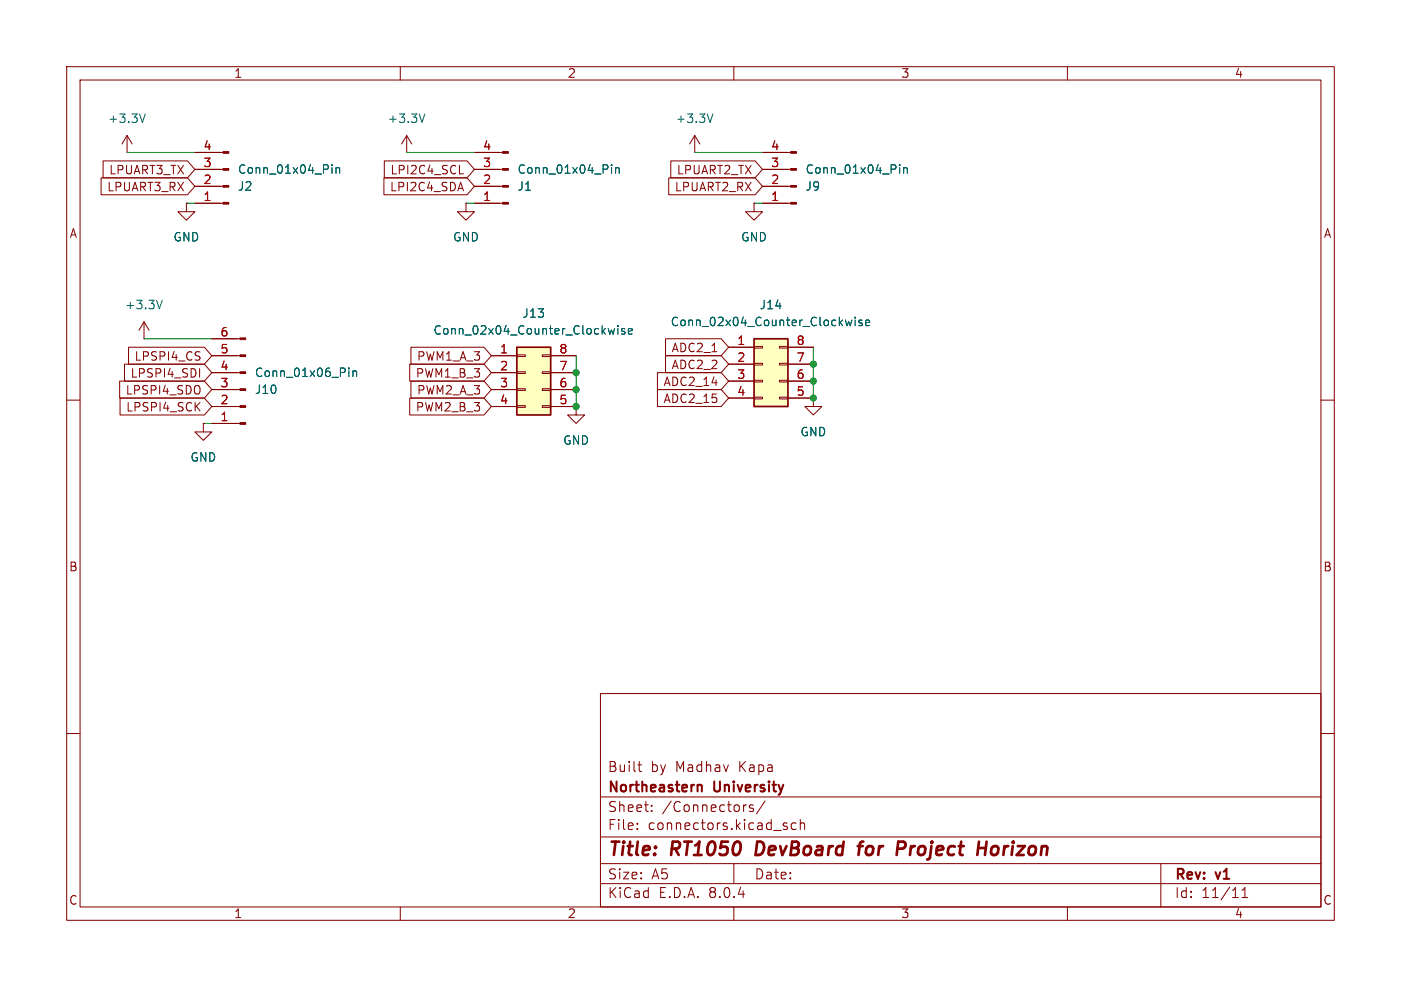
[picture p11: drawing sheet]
<svg xmlns="http://www.w3.org/2000/svg" width="210mm" height="148mm" viewBox="0 0 210 148" stroke-linecap="round" stroke-linejoin="round" font-family="sans-serif">
<g fill="none" stroke="#840000" stroke-width=".15">
<path d="M10 10h190v128h-190zM12 12h186v124h-186zM60 10v2M110 10v2M160 10v2M10 60h2M198 60h2M10 110h2M90 104h108v32h-108zM90 119.5h108M95.6 114.7h.6M95.8 114.2v1.3l.1 .1 .3 .1"/>
<path d="M198 110h2M60 136v2M90 132.5h108M90 129.5h108M90 125.5h108M95.5 124.2v.2M95.5 123.5v.1M97.7 121.5v.2M97.7 120.8v.1M110 136v2M110 129.5v3M111.7 120.7h.2"/>
<path d="M112.9 120.8l-.4-.1-.2 .2 .1 .2 .5 .2v.3h-.6M114.7 120.1l-1.3 1.9M117.6 123.9l.4 .1v.2l-.2 .2h-.3M117.6 123.4l.4 .1M119.3 123.5l-.4-.1-.3 .3v.4l.2 .2h.5M120 123.5a.37 .37 0 0 1 .6 .1v.8M120 122.9v1.5M160 136v2M174 129.5v6.5M186.2 134.6h.8M186.2 133.5l.4-.4v1.5"/>
</g>
<path d="M113.5 126.2l-.2 2h.4M128.6 126.9h.7M129.4 126.2l-.4 .1-.1 .2-.2 1.7M134.7 126.2h.7l.2 .1a.58 .58 0 0 1-.3 1M146.6 127.2h1.2M147.9 126.2l-.3 2M149 126.9l-.4 .4-.1 .5 .2 .3 .5 .1" fill="none" stroke="#840000" stroke-width=".4"/>
<path d="M104.6 117.8a.37 .37 0 0 1 .6 .1v.8" fill="none" stroke="#840000" stroke-width=".3"/>
<path d="M113 50.8h5.1v10.2h-5.1z" fill="#ffffc2"/>
<g fill="none" stroke="#840000" stroke-width=".15">
<path d="M19 22.9h.1M19 20.3l-.7 1.3M19 20.3v2.6M19 20.3l.8 1.3M27.9 30.5v1.3h1.3l-1.3 1.2-1.2-1.2h1.2M27.9 30.5h.1M29.2 22.9h4.2M29.2 25.4h4.2M29.2 27.9h4.2M29.2 30.5h4.2M61 22.9h.1M61 20.3l-.8 1.3"/>
<path d="M61 20.3v2.6M61 20.3l.7 1.3M71.1 22.9h4.2M71.1 25.4h4.2M71.1 27.9h4.2M71.1 30.5h4.2M104.1 22.9h.1M104.1 20.3l-.7 1.3M104.1 20.3v2.6M104.1 20.3l.8 1.3M113 30.5v1.3h1.3l-1.3 1.2-1.2-1.2h1.2M113 30.5h.1"/>
<path d="M114.3 22.9h4.2M114.3 25.4h4.2M114.3 27.9h4.2M114.3 30.5h4.2M21.6 50.8h.1M21.6 48.3l-.8 1.2M21.6 48.3v2.5M21.6 48.3l.8 1.2M31.7 50.8h4.3M31.7 53.3h4.3M31.7 55.9h4.3M31.7 58.4h4.3"/>
<path d="M109.2 52.1h3.8M109.2 54.6h3.8M109.2 57.2h3.8M109.2 59.7h3.8M113 59.6h1.3v.2h-1.3zM113 57h1.3v.3h-1.3zM113 54.5h1.3v.2h-1.3zM113 51.9h1.3v.3h-1.3zM116.8 59.6h1.3v.2h-1.3zM116.8 57h1.3v.3h-1.3zM116.8 54.5h1.3v.2h-1.3zM116.8 51.9h1.3v.3h-1.3z"/>
<path d="M118.1 52.1h3.8M118.1 54.6h3.8M118.1 57.2h3.8M118.1 59.7h3.8M121.9 59.7v1.3h1.3l-1.3 1.2-1.3-1.2h1.3M121.9 59.7h.1M30.5 63.5v1.3h1.2l-1.2 1.2-1.3-1.2h1.3M30.5 63.5h.1M31.7 61h4.3M31.7 63.5h4.3M86.4 61v1.2h1.2l-1.2 1.3-1.3-1.3h1.3M86.4 61h.1"/>
</g>
<path d="M113 50.8h5.1v10.2h-5.1z" fill="none" stroke="#840000" stroke-width=".25"/>
<g fill="none" stroke="#006464" stroke-width=".15">
<path d="M21.8 17.1l-.5 1.3M63.7 17.1l-.4 1.3M106.9 17.1l-.5 1.3M49.8 24.7v.1M49.8 25.1v.9M50.4 25.3l.1-.2 .4 .1v.8M50.4 25.1v.9M91.7 24.7v.1M91.7 25.1v.9M92.3 25.3l.2-.2 .3 .1v.8M92.3 25.1v.9M134.9 24.7v.1"/>
<path d="M134.9 25.1v.9M135.5 25.1v.9M135.5 25.3l.1-.2 .3 .1 .1 .8M24.3 45l-.4 1.3M52.3 55.2v.1M52.3 55.6v.9M52.9 55.6v.9M52.9 55.7l.2-.1 .3 .1 .1 .8M127.7 48l-.2 .8-.3-.6M128.2 47.6v.1M128.2 48v.8M129.2 48.1l-.3-.1-.2 .2 .1 .2 .4 .1v.3h-.5"/>
<path d="M129.8 48.4l.6-.1-.1-.2-.4-.1-.1 .2v.6h.5"/>
</g>
<g fill="#840000" stroke="#840000" stroke-width=".15">
<path d="M118.5 22.7h.9v.3h-.9z"/>
<path d="M118.5 25.3h.9v.2h-.9z"/>
<path d="M118.5 27.8h.9v.3h-.9z"/>
<path d="M118.5 30.4h.9v.2h-.9z"/>
<path d="M33.4 22.7h.9v.3h-.9z"/>
<path d="M33.4 25.3h.9v.2h-.9z"/>
<path d="M33.4 27.8h.9v.3h-.9z"/>
<path d="M33.4 30.4h.9v.2h-.9z"/>
<path d="M75.3 22.7h.9v.3h-.9z"/>
<path d="M75.3 25.3h.9v.2h-.9z"/>
<path d="M75.3 27.8h.9v.3h-.9z"/>
<path d="M75.3 30.4h.9v.2h-.9z"/>
<path d="M36 50.7h.8v.2h-.8z"/>
<path d="M36 53.2h.8v.3h-.8z"/>
<path d="M36 55.8h.8v.2h-.8z"/>
<path d="M36 58.3h.8v.2h-.8z"/>
<path d="M36 60.8h.8v.3h-.8z"/>
<path d="M36 63.4h.8v.2h-.8z"/>
</g>
<path d="M77.5 52.1h5v10.1h-5z" fill="#ffffc2"/>
<g fill="none" stroke="#840000" stroke-width=".15">
<path d="M15.2 26.7h12.9l1.1 1.2-1.1 1.3h-12.9zM15.5 24.1h12.6l1.1 1.3-1.1 1.3h-12.6zM27.9 30.5h.1M29.2 30.5h3.8M29.2 27.9h3.8M29.2 25.4h3.8M29.2 22.9h3.8M57.5 26.7h12.5l1.1 1.2-1.1 1.3h-12.5zM57.6 24.1h12.4l1.1 1.3-1.1 1.3h-12.4zM68.9 26.1h.6M69.8 30.5v1.3h1.3l-1.3 1.2-1.2-1.2h1.2M69.8 30.5h.1"/>
<path d="M71.1 30.5h3.8M71.1 27.9h3.8M71.1 25.4h3.8M71.1 22.9h3.8M100.2 26.7h13l1.1 1.2-1.1 1.3h-13zM100.5 24.1h12.7l1.1 1.3-1.1 1.3h-12.7zM113 30.5h.1M114.3 30.5h3.8M114.3 27.9h3.8M114.3 25.4h3.8M114.3 22.9h3.8M17.9 57.1h12.7l1.1 1.3-1.1 1.3h-12.7z"/>
<path d="M18 59.7h12.6l1.1 1.3-1.1 1.2h-12.6zM18.7 54.6h11.9l1.1 1.3-1.1 1.3h-11.9zM19.3 52.1h11.3l1.1 1.2-1.1 1.3h-11.3zM29.9 55.3v1.3M31.7 53.3h3.9M31.7 55.9h3.9M31.7 58.4h3.9M31.7 50.8h3.9M61.4 59.7h11.1l1.2 1.3-1.2 1.2h-11.1zM61.4 54.6h11.1l1.2 1.3-1.2 1.3h-11.1zM61.6 57.1h10.9l1.2 1.3-1.2 1.3h-10.9zM61.6 52.1h10.9l1.2 1.2-1.2 1.3h-10.9z"/>
<path d="M73.7 53.3h3.8M73.7 55.9h3.8M73.7 58.4h3.8M77.5 58.3h1.2v.2h-1.2zM77.5 55.8h1.2v.2h-1.2zM77.5 53.2h1.2v.3h-1.2zM81.3 58.3h1.2v.2h-1.2zM81.3 55.8h1.2v.2h-1.2zM81.3 53.2h1.2v.3h-1.2zM82.5 53.3h3.9M82.5 55.9h3.9M82.5 58.4h3.9"/>
<path d="M98.5 55.9h9.6l1.1 1.3-1.1 1.2h-9.6zM98.5 58.4h9.6l1.1 1.3-1.1 1.3h-9.6zM99.8 53.3h8.3l1.1 1.3-1.1 1.3h-8.3zM99.8 50.8h8.3l1.1 1.3-1.1 1.2h-8.3zM109.2 52.1h3.8M109.2 54.6h3.8M109.2 57.2h3.8M109.2 59.7h3.8M118.1 52.1h3.8M118.1 54.6h3.8M118.1 57.2h3.8M118.1 59.7h3.8"/>
<path d="M121.9 59.7h.1M30.5 63.5h.1M31.7 61h3.9M31.7 63.5h3.9M73.7 61h3.8M77.5 60.8h1.2v.3h-1.2zM81.3 60.8h1.2v.3h-1.2zM82.5 61h3.9M86.4 61h.1"/>
</g>
<path d="M77.5 52.1h5v10.1h-5z" fill="none" stroke="#840000" stroke-width=".25"/>
<g fill="none" stroke="#006464" stroke-width=".15">
<path d="M49.8 24.7v.1M49.8 25.1v.9M50.4 25.3l.1-.2 .4 .1v.8M50.4 25.1v.9M91.7 24.7v.1M91.7 25.1v.9M92.3 25.3l.2-.2 .3 .1v.8M92.3 25.1v.9M134.9 24.7v.1M134.9 25.1v.9M135.5 25.1v.9M135.5 25.3l.1-.2 .3 .1 .1 .8"/>
<path d="M52.3 55.2v.1M52.3 55.6v.9M52.9 55.6v.9M52.9 55.7l.2-.1 .3 .1 .1 .8M92.1 49.3l-.2 .8-.2-.6M92.6 48.8v.2M92.6 49.3v.8M93.6 49.3h-.3l-.1 .1v.2l.4 .1v.3h-.4M94.2 49.7l.6-.1-.1-.3h-.3l-.2 .1 .1 .6h.4M127.7 48l-.2 .8-.3-.6M128.2 47.6v.1M128.2 48v.8"/>
<path d="M129.2 48.1l-.3-.1-.2 .2 .1 .2 .4 .1v.3h-.5M129.8 48.4l.6-.1-.1-.2-.4-.1-.1 .2v.6h.5"/>
</g>
<path d="M19 22.9h10.2M27.9 30.5h1.3M61 22.9h10.1M69.8 30.5h1.3M104.1 22.9h10.2M113 30.5h1.3M21.6 50.8h10.1M86.4 53.3v7.7M121.9 52.1v7.6M30.5 63.5h1.2" fill="none" stroke="#009600" stroke-width=".15"/>
<g fill="#009600" stroke="#009600" stroke-width=".15">
<circle cx="86.4" cy="61" r=".46"/>
<circle cx="121.9" cy="54.6" r=".46"/>
<circle cx="121.9" cy="57.2" r=".46"/>
<circle cx="121.9" cy="59.7" r=".46"/>
<circle cx="86.4" cy="55.9" r=".46"/>
<circle cx="86.4" cy="58.4" r=".46"/>
</g>
<g font-size="2.8" fill="#840000">
<text x="91" y="128.9">Title:</text>
<text x="100.7" y="128.9">RT1050</text>
<text x="114.1" y="128.9">DevBoard</text>
<text x="130.4" y="128.9">for</text>
<text x="136.9" y="128.9">Project</text>
<text x="149.8" y="128.9">Horizon</text>
</g>
<g font-size="2.1" fill="#840000">
<text x="91" y="119.2">Northeastern</text>
<text x="91" y="116">Built</text>
<text x="97.5" y="116">by</text>
<text x="101.3" y="116">Madhav</text>
<text x="107.1" y="119.2">University</text>
<text x="110.9" y="116">Kapa</text>
<text x="91" y="124.7">File:</text>
<text x="91" y="122">Sheet:</text>
<text x="97.1" y="124.7">connectors.kicad_sch</text>
<text x="99.2" y="122">/Connectors/</text>
<text x="91" y="134.9">KiCad</text>
<text x="91" y="132.1">Size:</text>
<text x="97.7" y="132.1">A5</text>
<text x="98.7" y="134.9">E.D.A.</text>
<text x="106.3" y="134.9">8.0.4</text>
<text x="113" y="132.1">Date:</text>
<text x="176" y="132.3">Rev:</text>
<text x="176" y="134.9">Id:</text>
<text x="180.1" y="134.9">11/11</text>
<text x="182.4" y="132.3">v1</text>
</g>
<g font-size="1.8" fill="#840000">
<text x="35" y="11.9">1</text>
<text x="85" y="11.9">2</text>
<text x="135" y="11.9">3</text>
<text x="185" y="11.9">4</text>
<text x="16" y="28.9">LPUART3_RX</text>
<text x="16.3" y="26.4">LPUART3_TX</text>
<text x="58.4" y="28.9">LPI2C4_SDA</text>
<text x="58.4" y="26.4">LPI2C4_SCL</text>
<text x="101.1" y="28.9">LPUART2_RX</text>
<text x="101.4" y="26.4">LPUART2_TX</text>
<text x="10.3" y="35.9">A</text>
<text x="198.4" y="35.9">A</text>
<text x="100.6" y="53">ADC2_1</text>
<text x="18.7" y="59.4">LPSPI4_SDO</text>
<text x="19.5" y="56.8">LPSPI4_SDI</text>
<text x="20.1" y="54.3">LPSPI4_CS</text>
<text x="62.2" y="56.8">PWM1_B_3</text>
<text x="62.4" y="59.4">PWM2_A_3</text>
<text x="62.4" y="54.3">PWM1_A_3</text>
<text x="99.4" y="58.1">ADC2_14</text>
<text x="100.6" y="55.6">ADC2_2</text>
<text x="18.8" y="61.9">LPSPI4_SCK</text>
<text x="62.2" y="61.9">PWM2_B_3</text>
<text x="99.4" y="60.6">ADC2_15</text>
<text x="10.3" y="85.9">B</text>
<text x="198.3" y="85.9">B</text>
<text x="10.3" y="135.9">C</text>
<text x="35" y="137.9">1</text>
<text x="85" y="137.9">2</text>
<text x="135" y="137.9">3</text>
<text x="185" y="137.9">4</text>
<text x="198.3" y="135.9">C</text>
</g>
<g font-size="1.8" fill="#006464">
<text x="16.1" y="18.6">+3.3V</text>
<text x="58" y="18.6">+3.3V</text>
<text x="101.2" y="18.6">+3.3V</text>
<text x="35.6" y="28.8">J2</text>
<text x="35.6" y="26.3">Conn_01x04_Pin</text>
<text x="77.5" y="28.8">J1</text>
<text x="77.5" y="26.3">Conn_01x04_Pin</text>
<text x="120.7" y="28.8">J9</text>
<text x="120.7" y="26.3">Conn_01x04_Pin</text>
<text x="25.9" y="36.4">GND</text>
<text x="67.8" y="36.4">GND</text>
<text x="111" y="36.4">GND</text>
<text x="18.6" y="46.6">+3.3V</text>
<text x="78.2" y="47.9">J13</text>
<text x="113.8" y="46.6">J14</text>
<text x="64.9" y="50.4">Conn_02x04_Counter_Clockwise</text>
<text x="100.4" y="49.1">Conn_02x04_Counter_Clockwise</text>
<text x="38.1" y="56.7">Conn_01x06_Pin</text>
<text x="38.1" y="59.3">J10</text>
<text x="119.9" y="65.6">GND</text>
<text x="28.4" y="69.4">GND</text>
<text x="84.3" y="66.9">GND</text>
</g>
<g font-size="1.8" fill="#a90000">
<text x="30.4" y="22.6">4</text>
<text x="72.3" y="22.6">4</text>
<text x="115.5" y="22.6">4</text>
<text x="30.4" y="27.7">2</text>
<text x="30.4" y="25.1">3</text>
<text x="72.3" y="27.7">2</text>
<text x="72.3" y="25.1">3</text>
<text x="115.5" y="27.7">2</text>
<text x="115.5" y="25.1">3</text>
<text x="30.4" y="30.2">1</text>
<text x="72.3" y="30.2">1</text>
<text x="115.5" y="30.2">1</text>
<text x="32.9" y="53.1">5</text>
<text x="32.9" y="50.5">6</text>
<text x="74.9" y="53.1">1</text>
<text x="83.7" y="53.1">8</text>
<text x="110.4" y="51.8">1</text>
<text x="119.3" y="51.8">8</text>
<text x="32.9" y="58.2">3</text>
<text x="32.9" y="55.6">4</text>
<text x="74.9" y="55.6">2</text>
<text x="74.9" y="58.2">3</text>
<text x="83.7" y="58.2">6</text>
<text x="83.7" y="55.6">7</text>
<text x="110.4" y="54.4">2</text>
<text x="110.4" y="56.9">3</text>
<text x="110.4" y="59.4">4</text>
<text x="119.3" y="59.4">5</text>
<text x="119.3" y="56.9">6</text>
<text x="119.3" y="54.4">7</text>
<text x="32.9" y="63.2">1</text>
<text x="32.9" y="60.7">2</text>
<text x="74.9" y="60.7">4</text>
<text x="83.7" y="60.7">5</text>
</g>
</svg>
